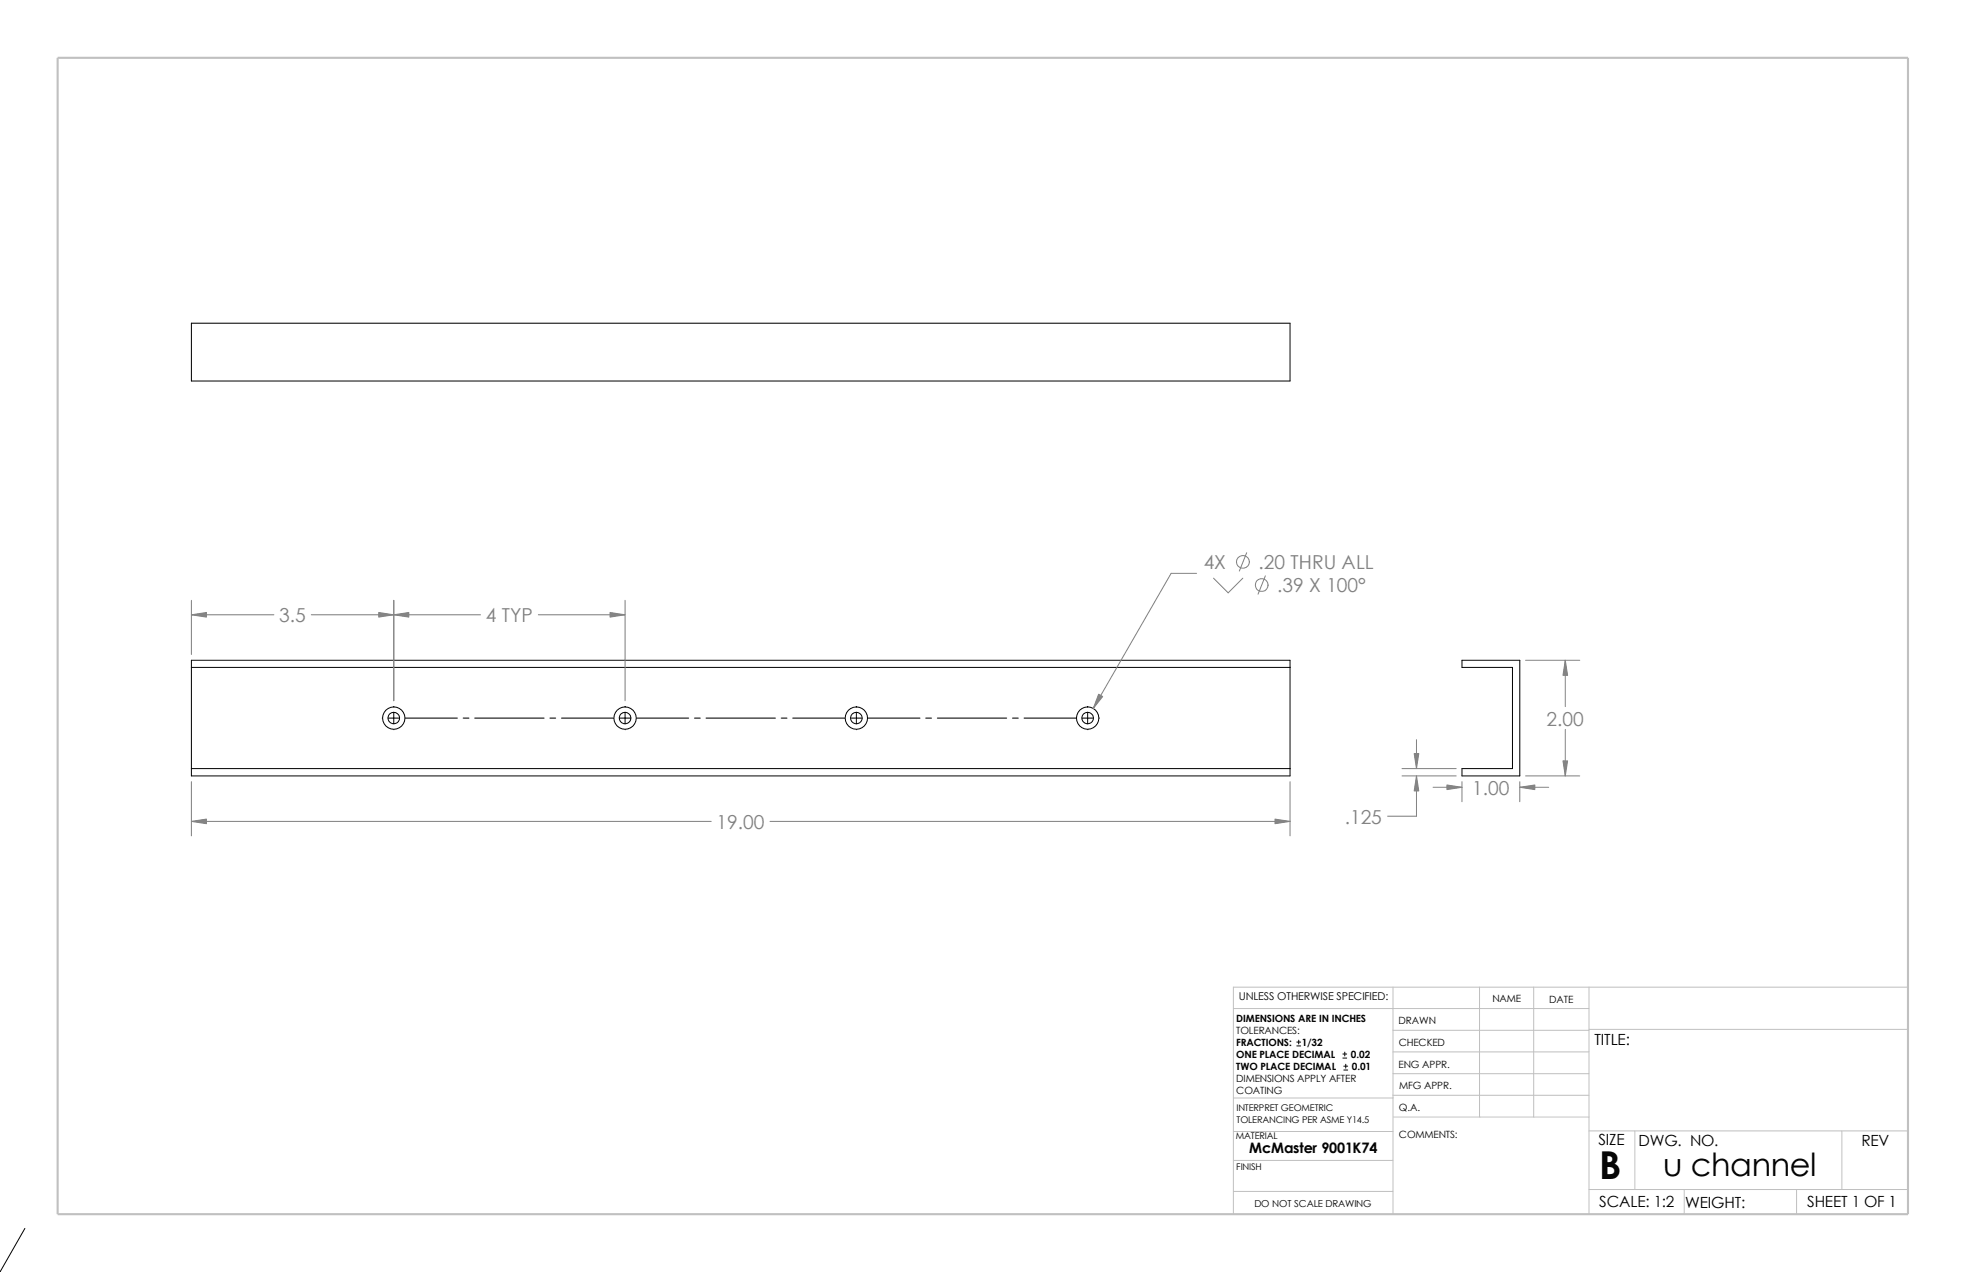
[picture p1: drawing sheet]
<svg xmlns="http://www.w3.org/2000/svg" width="432mm" height="279mm" viewBox="0 0 432 279" stroke-linecap="round" stroke-linejoin="round" font-family="sans-serif">
<g fill="none" stroke="#c0c0c0" stroke-width=".22">
<path d="M305.9 216.8v49.9M325 216.8v28.6M336.8 216.8v28.6M349 216.8v49.9M419.1 216.8h-148.2v49.9M270.9 221.5h78.1M305.9 231.1h43.1M305.9 226.3h43.1M305.9 235.8h43.1M349 226.1h70.1M270.9 248.5h35.1M270.9 254.9h35"/>
<path d="M270.9 241.2h35.1M305.9 240.6h43.1M306 245.4h43M349 248.4h70.1M359.1 248.4v12.9M404.5 248.4v12.9M270.9 261.7h35M349 261.3h70.1M369.9 261.3v5.4M394.6 261.3v5.4"/>
</g>
<path d="M12.7 12.7h406.4v254h-406.4z" fill="none" stroke="#c0c0c0" stroke-width=".47"/>
<g fill="none" stroke="#000" stroke-width=".22">
<path d="M42 71h241.3v12.7h-241.3zM42 145h241.3v25.4h-241.3zM42 146.6h241.3M83.9 157.7h.1M85.2 157.7h2.6M86.5 156.5v2.5M86.5 155.2h.1M89 157.7h11.5M101.7 157.7h1.3M104.3 157.7h15.2M120.8 157.7h1.2M123.3 157.7h11.4"/>
<path d="M136 157.7h2.6M137.3 156.5v2.5M137.3 155.2h.1M139.8 157.7h11.5M152.5 157.7h1.3M155.1 157.7h15.2M171.6 157.7h1.2M174.1 157.7h11.4M186.8 157.7h2.6M188.1 156.5v2.5M188.1 155.2h.1M190.6 157.7h11.5"/>
<path d="M203.3 157.7h1.3M205.9 157.7h15.2M222.4 157.7h1.2M224.9 157.7h11.4M237.6 157.7h2.6M238.9 156.5v2.5M238.9 155.2h.1M241.4 157.7h.1M321.1 145h12.7v25.4h-12.7v-1.6h11.1v-22.2h-11.1zM42 168.8h241.3M86.5 160.3h.1M137.3 160.3h.1"/>
<path d="M188.1 160.3h.1M238.9 160.3h.1M284.8 229.7h.9M284.8 228.9h.9M285.2 228.5v.8M294.9 232.4h.9M294.9 231.5h.9M295.1 235h.9M295.1 234.2h.9M295.4 231.1v.8M295.6 233.8v.8M5.5 269.8l-5.6 9.5"/>
<circle cx="86.5" cy="157.7" r="1.27"/>
<circle cx="86.5" cy="157.7" r="2.45"/>
<circle cx="137.3" cy="157.7" r="1.27"/>
<circle cx="137.3" cy="157.7" r="2.45"/>
<circle cx="188.1" cy="157.7" r="1.27"/>
<circle cx="188.1" cy="157.7" r="2.45"/>
<circle cx="238.9" cy="157.7" r="1.27"/>
<circle cx="238.9" cy="157.7" r="2.45"/>
</g>
<g fill="none" stroke="#808080" stroke-width=".22">
<path d="M42 135h18.2M42 131.9v11.9M68.4 135h37.1M86.5 131.9v22M118.2 135h19.1M137.3 131.9v22M262.8 125.9h-5.6l-17.1 29.7M266.5 127l3.2 3.2 3.3-3.2M273.8 121.4l-1.6 4M277.9 126.5l-1.6 4M335.1 145h11.9M343.8 145v10.2"/>
<path d="M42 171.7v11.9M283.3 171.7v11.9M307.9 170.4h11.9M307.9 168.8h11.9M311.1 170.4v8.9h-6.3M311.1 162.5v6.3M314.7 172.9h6.4M321.1 171.7v4.4M333.8 172.9h6.3M333.8 171.7v4.4M335.1 170.4h11.9M343.8 160.2v10.2"/>
<path d="M42 180.4h114.2M169.1 180.4h114.2"/>
<circle cx="273" cy="123.4" r="1.4"/>
<circle cx="277.1" cy="128.5" r="1.41"/>
</g>
<g fill="#808080" stroke="#808080" stroke-width=".22">
<path d="M241.3 152.5l.9 .5-2.1 2.6z"/>
<path d="M42 180.4l3.3-.5v1z"/>
<path d="M134 134.5l3.3 .5-3.3 .6z"/>
<path d="M280 179.9l3.3 .5-3.3 .5z"/>
<path d="M86.5 135l3.3-.5v1.1z"/>
<path d="M83.2 134.5l3.3 .5-3.3 .6z"/>
<path d="M42 135l3.3-.5v1.1z"/>
<path d="M343.3 167.1h1l-.5 3.3z"/>
<path d="M343.8 145l.5 3.3h-1z"/>
<path d="M317.8 172.4l3.3 .5-3.3 .5z"/>
<path d="M333.8 172.9l3.3-.5v1z"/>
<path d="M310.6 165.5h1l-.5 3.3z"/>
<path d="M311.1 170.4l.5 3.3h-1z"/>
</g>
<text font-size="8.5" x="351.2" y="259">B</text>
<text font-size="7" x="365.3" y="258.2">u channel</text>
<g font-size="4.2" fill="#808080">
<text x="264.4" y="125.1">4X</text>
<text x="276.4" y="125.1">.20 THRU ALL</text>
<text x="280.5" y="130.1">.39 X 100°</text>
<text x="61.3" y="136.7">3.5</text>
<text x="106.7" y="136.7">4 TYP</text>
<text x="339.7" y="159.4">2.00</text>
<text x="323.3" y="174.6">1.00</text>
<text x="157.4" y="182.1">19.00</text>
<text x="295.3" y="181">.125</text>
</g>
<g font-size="3.4">
<text x="350.2" y="229.5">TITLE:</text>
<text x="351.1" y="251.6">SIZE</text>
<text x="359.9" y="251.6">DWG. NO.</text>
<text x="408.9" y="251.7">REV</text>
<text x="351.2" y="265.2">SCALE: 1:2</text>
<text x="370.1" y="265.3">WEIGHT:</text>
<text x="396.9" y="265.2">SHEET 1 OF 1</text>
</g>
<text font-size="3.2" x="274.4" y="253.3">McMaster 9001K74</text>
<text font-size="2.4" x="272.1" y="219.7">UNLESS OTHERWISE SPECIFIED:</text>
<g font-size="2.2">
<text x="327.8" y="220.2">NAME</text>
<text x="340.3" y="220.2">DATE</text>
<text x="271.5" y="227.2">TOLERANCES:</text>
<text x="271.5" y="224.5">DIMENSIONS ARE IN INCHES</text>
<text x="307.2" y="225">DRAWN</text>
<text x="271.5" y="232.4">ONE PLACE DECIMAL</text>
<text x="271.5" y="229.7">FRACTIONS:</text>
<text x="285.9" y="229.7">1/32</text>
<text x="296.7" y="232.4">0.02</text>
<text x="307.2" y="229.8">CHECKED</text>
<text x="271.5" y="235.1">TWO PLACE DECIMAL</text>
<text x="271.5" y="237.7">DIMENSIONS APPLY AFTER</text>
<text x="296.9" y="235.1">0.01</text>
<text x="307.2" y="234.5">ENG APPR.</text>
<text x="307.3" y="239.2">MFG APPR.</text>
<text x="271.5" y="240.4">COATING</text>
<text x="307.3" y="244">Q.A.</text>
<text x="307.3" y="250.1">COMMENTS:</text>
</g>
<text font-size="2.1" x="275.5" y="265.1">DO NOT SCALE DRAWING</text>
<g font-size="2">
<text x="271.6" y="244.1">INTERPRET GEOMETRIC</text>
<text x="271.4" y="250.1">MATERIAL</text>
<text x="271.6" y="246.6">TOLERANCING PER ASME Y14.5</text>
<text x="271.5" y="257">FINISH</text>
</g>
</svg>
